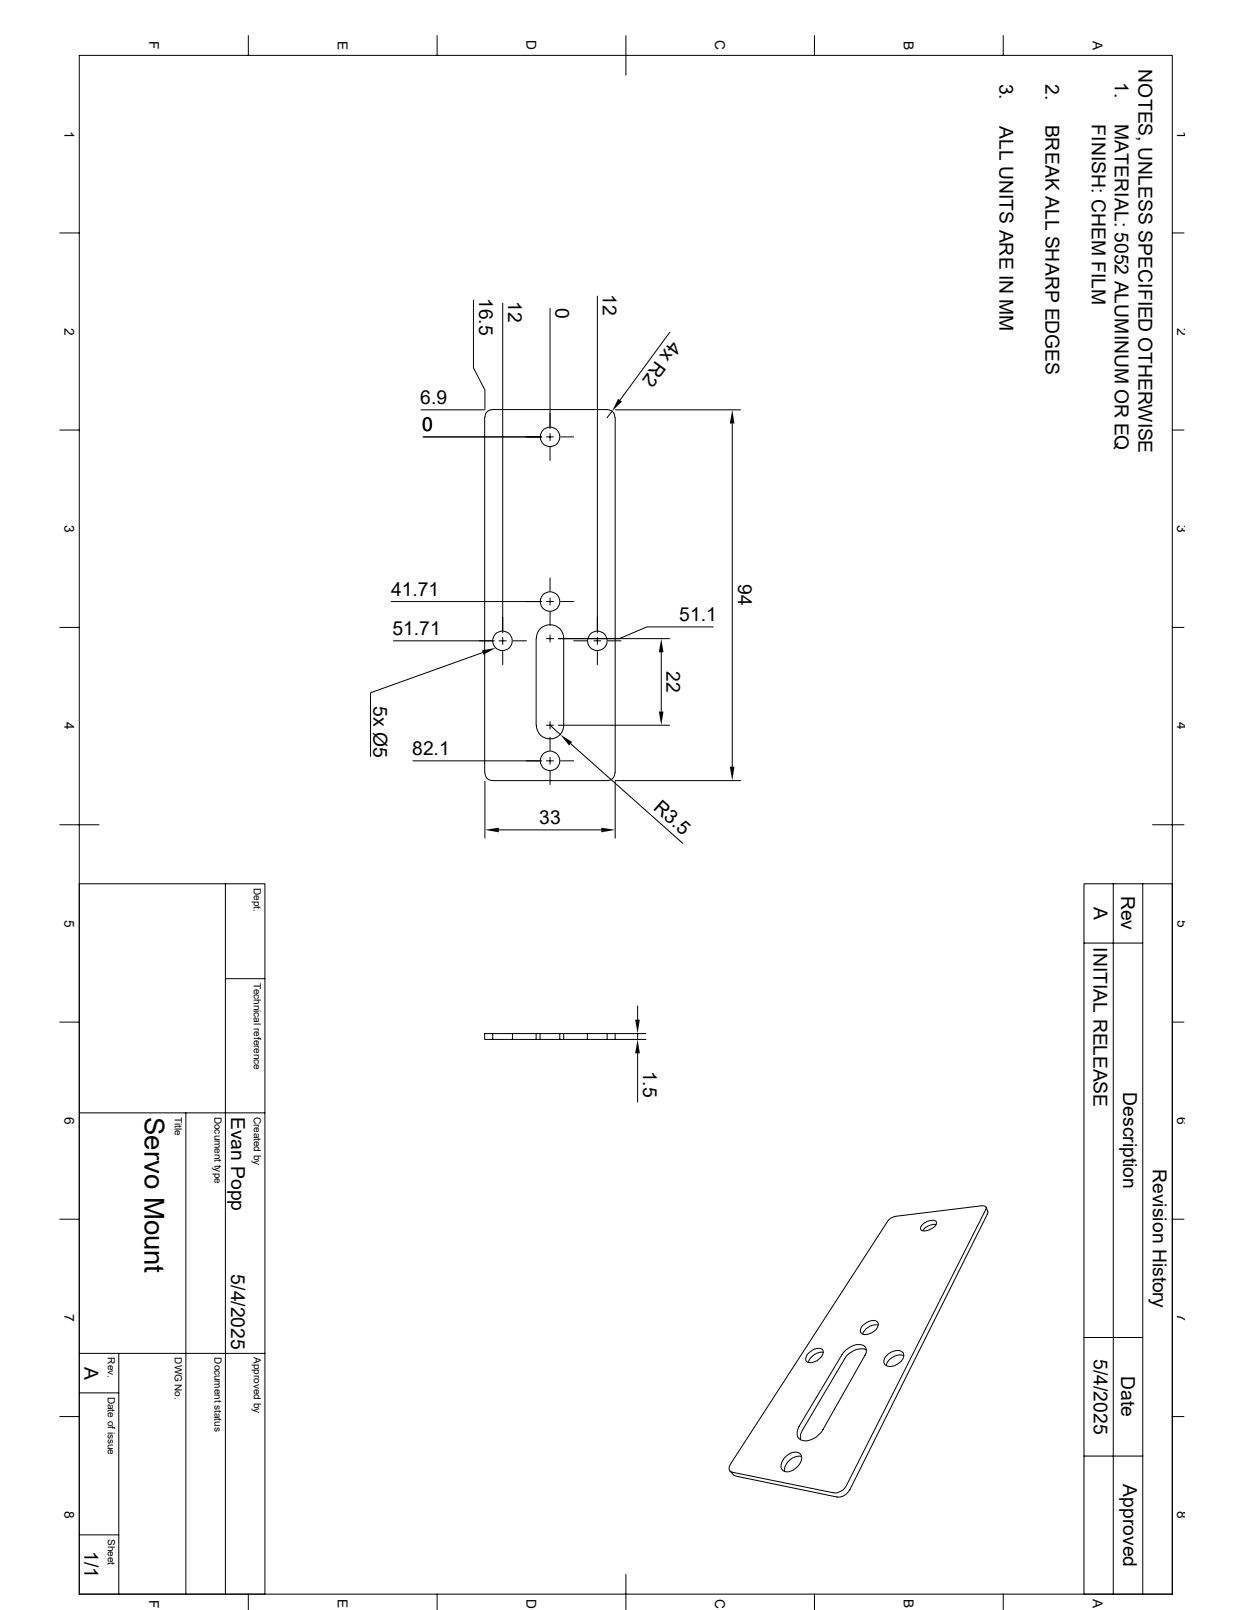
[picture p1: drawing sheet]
<svg xmlns="http://www.w3.org/2000/svg" width="216mm" height="279mm" viewBox="0 0 216 279" stroke-linecap="round" stroke-linejoin="round" font-family="sans-serif">
<g fill="none" stroke="#000" stroke-width=".17">
<path d="M13.8 9.6h189.7v267h-189.7zM43.1 6.2v3.4M75.9 6.2v3.4M108.6 6.2v6.8M141.4 6.2v3.4M174.1 6.2v3.4M10.4 40.4h3.4M82.2 52.1v11.7l2 3.9v3.3M87.2 52.6v57.2M95.5 53.5v20.9M103.7 51.4v58.4M116.2 57.7l-8.6 11.7"/>
<path d="M203.5 40.4h2M10.4 74.6h3.4M73.1 71.1h11M73.4 75.8h20.6M84.1 72.4v61.7M84.2 72.4a1.3 1.3 0 0 1 1.3-1.3h19.9a1.3 1.3 0 0 1 1.3 1.3M94.8 75.8h1.3M95.5 75.2v1.3M95.5 77.6v2.3M97.3 75.8h2.3M106.2 71.4l-.8 1.1M106.8 72.4v61.7"/>
<path d="M106.8 71.1h21.7M127.1 73.5v59.6M203.5 74.6h2M10.4 108.9h3.4M67.9 104.4h26.1M68.3 111.2h17.5M83.8 113.2l-19.5 7v11.1M86.6 111.2h1.2M87.2 110.6v1.2M87.2 113.1v2.3M89.1 111.2h2.3M93 110.8v15.1"/>
<path d="M93.1 110.8a2.37 2.37 0 0 1 2.4-2.4 2.37 2.37 0 0 1 2.3 2.4v15.1a2.37 2.37 0 0 1-2.3 2.3 2.37 2.37 0 0 1-2.4-2.3M94.8 104.4h1.3M94.8 110.8h1.3M95.5 100.3v2.2M95.5 103.8v1.2M95.5 106.2v2.3M95.5 110.2v1.2M97.3 104.4h2.3M99.6 111.2h2.3M103.1 111.2h1.2M103.7 110.6v1.2M103.7 113.1v2.3"/>
<path d="M105.5 111.2h2.3M114.8 113.2v10.3M123.8 108.8h-11.5l-4.8 2h-10.6h19.3M203.5 108.9h2M71.7 132h22.3M84.2 135.6v9.9M94.8 132h1.3M94.8 125.9h1.3M95.5 125.3v1.2M95.5 127.9v2.3M95.5 131.4v1.2M95.5 133.9v2.2"/>
<path d="M95.5 125.9l1.7 1.6M96.9 125.9h19.3M97.3 132h2.3M99.1 129.1l19.4 17.2M106.7 134.1a1.3 1.3 0 0 1-1.3 1.4h-19.9a1.3 1.3 0 0 1-1.3-1.4M106.8 135.6v9.9M106.8 135.5h21.7M10.4 143.1h6.8M13.8 153.4h32.2v123.2M39.1 153.4v123.2M86.6 144h17.8M193.2 153.4v123.2"/>
<path d="M198.3 153.4v123.2M200 143.1h5.5M10.4 177.4h3.4M39.1 169.8h6.9M85.5 179.4h-1.4v1h1.4M85.5 179.4h19.9M85.5 179.4v1M88.9 179.4v1M93 179.4v1M93.7 179.4v1M97.2 179.4v1M97.8 179.4v1"/>
<path d="M101.9 179.4v1M105.4 179.4h1.4v1h-1.4M105.4 179.4v1M106.8 179.4h5.3M110.7 174.6v2.4M110.7 179.4v1M188.1 163.7h10.2M203.5 177.4h2M13.8 193.1h32.2M32.3 193.1v83.5M85.5 180.4h19.9M106.8 180.4h5.3"/>
<path d="M110.7 182.8v8.5M10.4 211.6h3.4M154.3 211.7l1.2-.6 14.8-1.8a.7 .7 0 0 1 .9 .3l-24.3 48.2a2.28 2.28 0 0 1-2.2 1.3l-18-3.7a1.03 1.03 0 0 1 .1-1.4zM160.3 212.3l1-.5a.96 .96 0 0 1 1.2 .3 2.01 2.01 0 0 1-2.2 1.5 .54 .54 0 0 1-.6-.4 .54 .54 0 0 1 .3-.6zM162.5 212.5a2.51 2.51 0 0 0-2.4 1.1M171.2 209.5l.2 .8v.3l-23.9 47.9a2.29 2.29 0 0 1-2.2 1.3l-17.6-3.6-.4-.2-.6-.7M203.5 211.6h2M13.8 234.9h32.2M20.6 234.9v41.7M140.3 234.9l.3-.3a1.92 1.92 0 0 1 2.1-.5 1.26 1.26 0 0 1-.6 1.8 1.8 1.8 0 0 1-2.1 .4 1.04 1.04 0 0 1 .3-1.4zM142.9 234.7a2.47 2.47 0 0 0-2.6 1.8M146.8 234.3a3.1 3.1 0 0 1 3.1-.8 1.15 1.15 0 0 1 .2 1.7l-7.3 12.9a3.6 3.6 0 0 1-3.4 1.9 1.3 1.3 0 0 1-.9-2l7.6-12.9z"/>
<path d="M149.7 230l.3-.2a1.71 1.71 0 0 1 2.4-.3 1.87 1.87 0 0 1-1.9 2.1 .81 .81 0 0 1-1-.2 .81 .81 0 0 1 0-1zM150.4 234.3a3.1 3.1 0 0 0-3.8 1.5l-7.4 12.4-.2 .6-.1 1.1M152.4 230a2.38 2.38 0 0 0-2.7 1.5M154.1 235a2.17 2.17 0 0 1 2.4-.4 1.17 1.17 0 0 1-.4 1.9 1.91 1.91 0 0 1-2.6 .2 1.36 1.36 0 0 1 .6-1.7zM156.8 235.2a2.42 2.42 0 0 0-3 1.8M188.1 232.1h10.2M10.4 245.8h3.4M13.8 241.7h6.8M136.1 253a2.05 2.05 0 0 1 2.8-.7 1.88 1.88 0 0 1-.8 2.5 1.62 1.62 0 0 1-2.4 .2 1.7 1.7 0 0 1 .4-2zM139.1 252.8a2.62 2.62 0 0 0-3 2.6M188.1 252.7h10.2M203.5 245.8h2"/>
<path d="M13.8 266.4h6.8M43.1 276.6v2.8M75.9 276.6v2.8M108.6 273.2v6.2M141.4 276.6v2.8M174.1 276.6v2.8M188.1 276.6v-123.2h15.4v123.2"/>
<circle cx="95.5" cy="75.8" r="1.69"/>
<circle cx="87.2" cy="111.2" r="1.69"/>
<circle cx="95.5" cy="104.4" r="1.69"/>
<circle cx="103.7" cy="111.2" r="1.69"/>
<circle cx="95.5" cy="132" r="1.69"/>
</g>
<path d="M107.3 69.2l.6 .5-1.7 1.7zM127.1 71.1l.4 2.4h-.8zM83.7 112.9l2.3-.5-2.1 1.2zM114.8 110.8l.3 2.4h-.8zM97.2 127.5l2.1 1.3-.5 .6zM114.3 123.5h.8l-.3 2.4zM126.7 133.1h.8l-.4 2.4zM84.2 144l2.4-.4v.8zM104.4 143.6l2.4 .4-2.4 .4zM110.2 177h.8l-.3 2.4zM110.7 180.4l.3 2.4h-.8z" fill="#000"/>
<text font-size="4.8" x="25.1" y="193.8" transform="rotate(90 25.1 193.8)">Servo Mount</text>
<g font-size="3.3">
<text x="173.4" y="14.5" transform="rotate(90 173.4 14.5)">3.</text>
<text x="181.4" y="14.6" transform="rotate(90 181.4 14.6)">2.</text>
<text x="193.5" y="14.3" transform="rotate(90 193.5 14.3)">1.</text>
<text x="197.6" y="12" transform="rotate(90 197.6 12)">NOTES, UNLESS SPECIFIED OTHERWISE</text>
<text x="173.4" y="21.8" transform="rotate(90 173.4 21.8)">ALL UNITS ARE IN MM</text>
<text x="181.4" y="21.6" transform="rotate(90 181.4 21.6)">BREAK ALL SHARP EDGES</text>
<text x="189.5" y="21.6" transform="rotate(90 189.5 21.6)">FINISH: CHEM FILM</text>
<text x="193.5" y="21.6" transform="rotate(90 193.5 21.6)">MATERIAL: 5052 ALUMINUM OR EQ</text>
<text x="83.2" y="51.7" transform="rotate(90 83.2 51.7)">16.5</text>
<text x="88.2" y="52.2" transform="rotate(90 88.2 52.2)">12</text>
<text x="96.4" y="53.4" transform="rotate(90 96.4 53.4)">0</text>
<text x="104.6" y="51" transform="rotate(90 104.6 51)">12</text>
<text x="116.5" y="59" transform="rotate(126 116.5 59)">4x R2</text>
<text x="72.9" y="70.1">6.9</text>
<text x="73.3" y="74.8">0</text>
<text x="128.1" y="101.4" transform="rotate(90 128.1 101.4)">94</text>
<text x="67.9" y="103.4">41.71</text>
<text x="117.9" y="107.8">51.1</text>
<text x="68.1" y="110.2">51.71</text>
<text x="115.7" y="116.5" transform="rotate(90 115.7 116.5)">22</text>
<text x="64.8" y="122.5" transform="rotate(90 64.8 122.5)">5x Ø5</text>
<text x="71.5" y="131">82.1</text>
<text x="93.6" y="143">33</text>
<text x="113.2" y="140.3" transform="rotate(42 113.2 140.3)">R3.5</text>
<text x="194.6" y="155.4" transform="rotate(90 194.6 155.4)">Rev</text>
<text x="189.9" y="157.4" transform="rotate(90 189.9 157.4)">A</text>
<text x="189.8" y="164.4" transform="rotate(90 189.8 164.4)">INITIAL RELEASE</text>
<text x="111.6" y="185.8" transform="rotate(90 111.6 185.8)">1.5</text>
<text x="194.9" y="189.5" transform="rotate(90 194.9 189.5)">Description</text>
<text x="40.1" y="193.8" transform="rotate(90 40.1 193.8)">Evan Popp</text>
<text x="200.1" y="202.8" transform="rotate(90 200.1 202.8)">Revision History</text>
<text x="40.1" y="221.1" transform="rotate(90 40.1 221.1)">5/4/2025</text>
<text x="14.7" y="237.2" transform="rotate(90 14.7 237.2)">A</text>
<text x="189.8" y="235.9" transform="rotate(90 189.8 235.9)">5/4/2025</text>
<text x="194.6" y="238.8" transform="rotate(90 194.6 238.8)">Date</text>
<text x="194.9" y="257.6" transform="rotate(90 194.9 257.6)">Approved</text>
<text x="14.7" y="269.2" transform="rotate(90 14.7 269.2)">1/1</text>
</g>
<g font-size="2.4">
<text x="25.9" y="7.2" transform="rotate(90 25.9 7.2)">F</text>
<text x="58.6" y="7.1" transform="rotate(90 58.6 7.1)">E</text>
<text x="91.4" y="7" transform="rotate(90 91.4 7)">D</text>
<text x="124.1" y="7" transform="rotate(90 124.1 7)">C</text>
<text x="156.9" y="7.1" transform="rotate(90 156.9 7.1)">B</text>
<text x="189.7" y="7.1" transform="rotate(90 189.7 7.1)">A</text>
<text x="11.2" y="22.6" transform="rotate(90 11.2 22.6)">1</text>
<text x="204.3" y="22.6" transform="rotate(90 204.3 22.6)">1</text>
<text x="11.2" y="56.9" transform="rotate(90 11.2 56.9)">2</text>
<text x="204.3" y="56.9" transform="rotate(90 204.3 56.9)">2</text>
<text x="11.2" y="91.1" transform="rotate(90 11.2 91.1)">3</text>
<text x="204.3" y="91.1" transform="rotate(90 204.3 91.1)">3</text>
<text x="11.2" y="125.3" transform="rotate(90 11.2 125.3)">4</text>
<text x="204.3" y="125.4" transform="rotate(90 204.3 125.4)">4</text>
<text x="11.2" y="159.6" transform="rotate(90 11.2 159.6)">5</text>
<text x="204.3" y="159.6" transform="rotate(90 204.3 159.6)">5</text>
<text x="11.2" y="193.8" transform="rotate(90 11.2 193.8)">6</text>
<text x="204.3" y="193.8" transform="rotate(90 204.3 193.8)">6</text>
<text x="11.2" y="228" transform="rotate(90 11.2 228)">7</text>
<text x="204.3" y="228.1" transform="rotate(90 204.3 228.1)">7</text>
<text x="11.2" y="262.3" transform="rotate(90 11.2 262.3)">8</text>
<text x="204.3" y="262.3" transform="rotate(90 204.3 262.3)">8</text>
<text x="25.9" y="277.6" transform="rotate(90 25.9 277.6)">F</text>
<text x="58.6" y="277.5" transform="rotate(90 58.6 277.5)">E</text>
<text x="91.4" y="277.5" transform="rotate(90 91.4 277.5)">D</text>
<text x="124.1" y="277.5" transform="rotate(90 124.1 277.5)">C</text>
<text x="156.9" y="277.5" transform="rotate(90 156.9 277.5)">B</text>
<text x="189.7" y="277.5" transform="rotate(90 189.7 277.5)">A</text>
</g>
<g font-size="1.7">
<text x="44" y="154.1" transform="rotate(90 44 154.1)">Dept.</text>
<text x="44" y="170.5" transform="rotate(90 44 170.5)">Technical reference</text>
<text x="30.4" y="193.8" transform="rotate(90 30.4 193.8)">Title</text>
<text x="37.2" y="193.8" transform="rotate(90 37.2 193.8)">Document type</text>
<text x="44" y="193.8" transform="rotate(90 44 193.8)">Created by</text>
<text x="18.7" y="235.5" transform="rotate(90 18.7 235.5)">Rev.</text>
<text x="30.4" y="235.5" transform="rotate(90 30.4 235.5)">DWG No.</text>
<text x="37.2" y="235.5" transform="rotate(90 37.2 235.5)">Document status</text>
<text x="44" y="235.5" transform="rotate(90 44 235.5)">Approved by</text>
<text x="18.7" y="242.4" transform="rotate(90 18.7 242.4)">Date of issue</text>
<text x="18.7" y="267" transform="rotate(90 18.7 267)">Sheet</text>
</g>
</svg>
